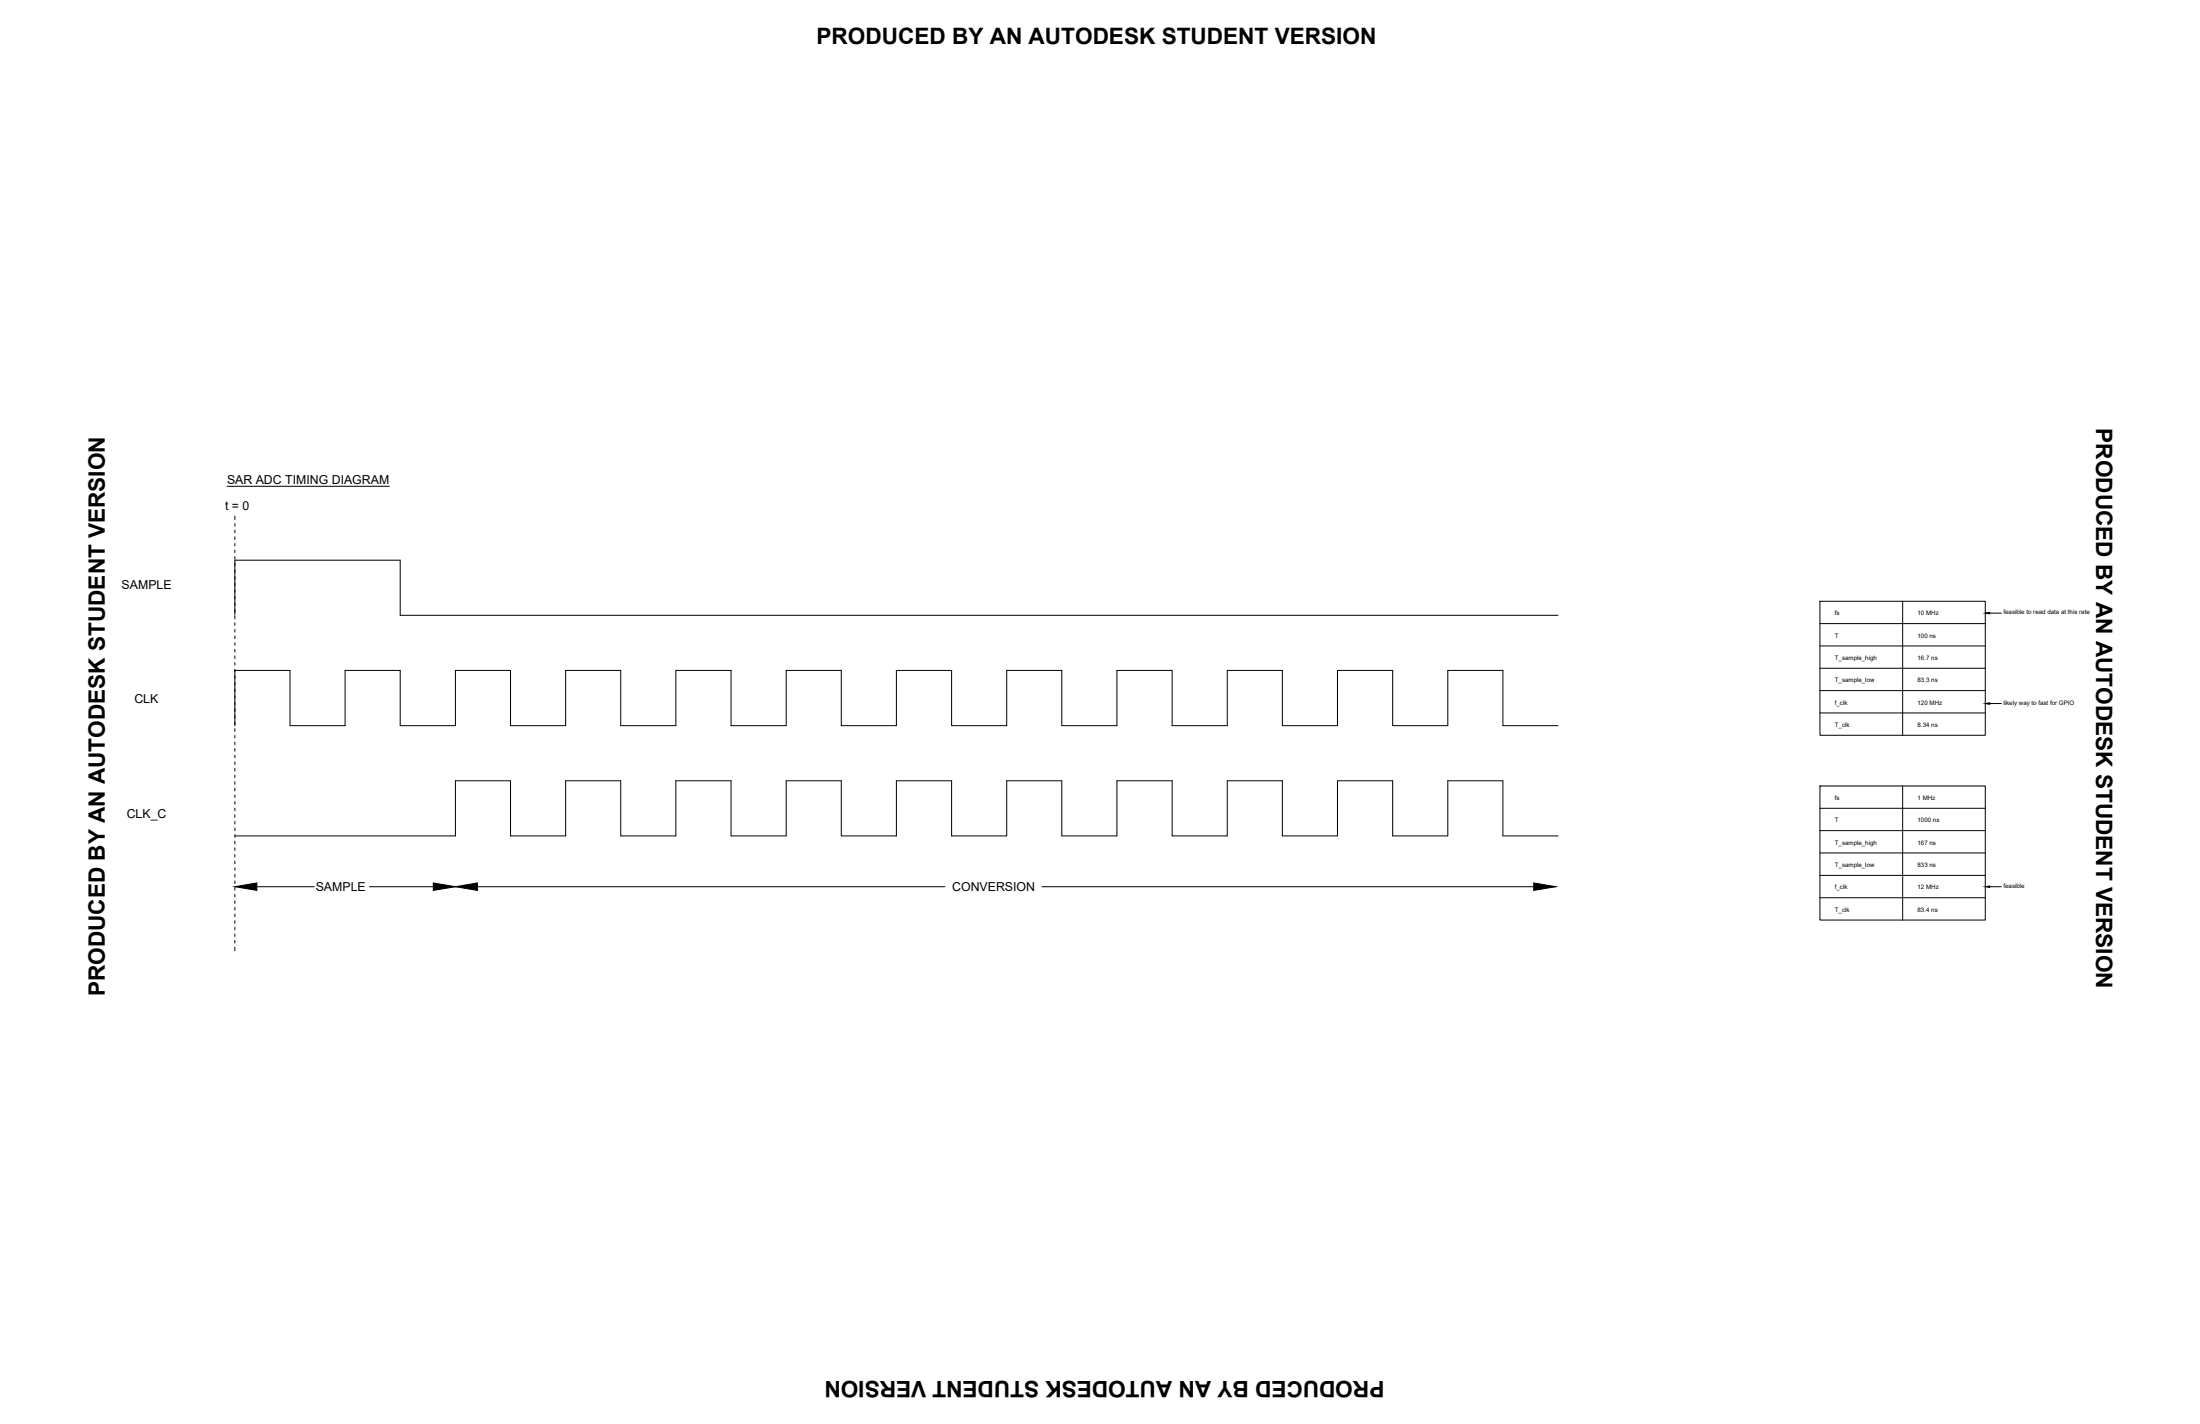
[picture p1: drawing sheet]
<svg xmlns="http://www.w3.org/2000/svg" width="432mm" height="279mm" viewBox="0 0 432 279" stroke-linecap="round" stroke-linejoin="round" font-family="sans-serif">
<!-- layer: 0 -->
<g fill="none" stroke="#000" stroke-width=".2">
<path d="M44.6 95.4h31.8M46.1 101.3v.7M46.1 102.7v.5M46.1 104v.5M46.1 105.3v.5M46.1 106.6v.5M46.1 107.9v.5M46.1 109.2v.5M357.2 118h32.5v26.3h-32.5zM373.4 118v26.3M46.1 120.7v-10.8h32.4v10.8h227.3M46.1 120.9v.5"/>
<path d="M46.1 122.2v.5M46.1 123.5v.5M46.1 124.8v.5M46.1 126.1v.5M46.1 127.4v.5M46.1 128.7v.5M46.1 130v.5M46.1 131.3v11.1M46.1 131.5h10.8v10.9h10.8v-10.9h10.8v10.9h10.9v-10.9h10.8v10.9h10.8v-10.9h10.8v10.9h10.9v-10.9h10.8v10.9h10.8v-10.9h10.8v10.9h10.8v-10.9h10.9v10.9h10.8v-10.9h10.8v10.9h10.8v-10.9h10.9v10.9h10.8v-10.9h10.8v10.9h10.8v-10.9h10.8v10.9h10.9v-10.9h10.8v10.9h10.8M357.2 122.4h32.5M357.2 126.7h32.5M357.2 131.1h32.5"/>
<path d="M357.2 135.5h32.5M357.2 139.9h32.5M390.5 138h2.3M390.5 120.3h2.3M46.1 143v.5M46.1 144.3v.5M46.1 145.6v.5M46.1 146.9v.5M46.1 148.2v.5M46.1 149.5v.5M46.1 150.8v.5M46.1 152.1v.5"/>
<path d="M46.1 153.4v.5M46.1 154.7v.5M46.1 156v.5M46.1 157.3v.5M46.1 158.6v.5M46.1 159.9v.5M357.2 154.2h32.5v26.3h-32.5zM357.2 158.6h32.5M373.4 154.2v26.3M46.1 161.2v.5M46.1 162.5v.5M46.1 163.8v.5"/>
<path d="M46.1 165.1v.5M46.1 166.4v.5M46.1 167.7v.5M46.1 168.9v.6M46.1 170.3v.5M46.1 171.5v.6M46.1 172.8v.6M46.1 174.2v.5M46.1 175.4v.6M46.1 176.7v.6M46.1 178v.6M46.1 179.3v.6"/>
<path d="M46.1 164h43.3v-10.8h10.8v10.8h10.8v-10.8h10.8v10.8h10.9v-10.8h10.8v10.8h10.8v-10.8h10.8v10.8h10.8v-10.8h10.9v10.8h10.8v-10.8h10.8v10.8h10.8v-10.8h10.9v10.8h10.8v-10.8h10.8v10.8h10.8v-10.8h10.8v10.8h10.9v-10.8h10.8v10.8h10.8M50.4 174h11.3M72.5 174h12.5M93.7 174h91.8M204.5 174h96.5M357.2 163h32.5M357.2 167.4h32.5M357.2 171.8h32.5M357.2 176.1h32.5M390.5 174h2.3M46.1 180.6v.6M46.1 181.9v.5"/>
<path d="M46.1 183.2v.6M46.1 184.5v.6M46.1 185.8v.7"/>
</g>
<path d="M389.7 138l.8-.1v.3zM389.7 120.3l.8-.1v.3zM46.1 174l4.3-.8v1.5zM85 173.2l4.4 .8-4.4 .7zM89.4 174l4.3-.8v1.5zM301 173.2l4.4 .8-4.4 .7zM389.7 174l.8-.2v.3z" fill="#000" stroke="#000" stroke-width=".2"/>
<g font-size="4.4">
<text x="160.3" y="8.6">PRODUCED BY AN AUTODESK STUDENT VERSION</text>
<text x="411.4" y="84" transform="rotate(90 411.4 84)">PRODUCED BY AN AUTODESK STUDENT VERSION</text>
<text x="20.6" y="195.5" transform="rotate(-90 20.6 195.5)">PRODUCED BY AN AUTODESK STUDENT VERSION</text>
<text x="271.7" y="271" transform="rotate(180 271.7 271)">PRODUCED BY AN AUTODESK STUDENT VERSION</text>
</g>
<g font-size="2.4">
<text x="44.6" y="94.9">SAR ADC TIMING DIAGRAM</text>
<text x="44.2" y="100">t = 0</text>
<text x="23.9" y="115.6">SAMPLE</text>
<text x="26.4" y="138">CLK</text>
<text x="24.9" y="160.5">CLK_C</text>
<text x="62" y="174.9">SAMPLE</text>
<text x="186.9" y="174.9">CONVERSION</text>
</g>
<g font-size="1.2">
<text x="360.1" y="120.7">fs</text>
<text x="360.1" y="125.1">T</text>
<text x="376.4" y="120.7">10 MHz</text>
<text x="376.4" y="125.1">100 ns</text>
<text x="393.2" y="120.5">feasible to read data at this rate</text>
<text x="360.1" y="129.5">T_sample_high</text>
<text x="376.4" y="129.5">16.7 ns</text>
<text x="360.1" y="133.9">T_sample_low</text>
<text x="376.4" y="133.9">83.3 ns</text>
<text x="360.1" y="138.3">f_clk</text>
<text x="360.1" y="142.6">T_clk</text>
<text x="376.4" y="138.3">120 MHz</text>
<text x="376.4" y="142.6">8.34 ns</text>
<text x="393.2" y="138.3">likely way to fast for GPIO</text>
<text x="360.1" y="157">fs</text>
<text x="360.1" y="161.3">T</text>
<text x="376.4" y="157">1 MHz</text>
<text x="376.4" y="161.3">1000 ns</text>
<text x="360.1" y="165.7">T_sample_high</text>
<text x="376.4" y="165.7">167 ns</text>
<text x="360.1" y="170.1">T_sample_low</text>
<text x="376.4" y="170.1">833 ns</text>
<text x="360.1" y="174.5">f_clk</text>
<text x="360.1" y="178.9">T_clk</text>
<text x="376.4" y="174.5">12 MHz</text>
<text x="376.4" y="178.9">83.4 ns</text>
<text x="393.2" y="174.2">feasible</text>
</g>
</svg>
